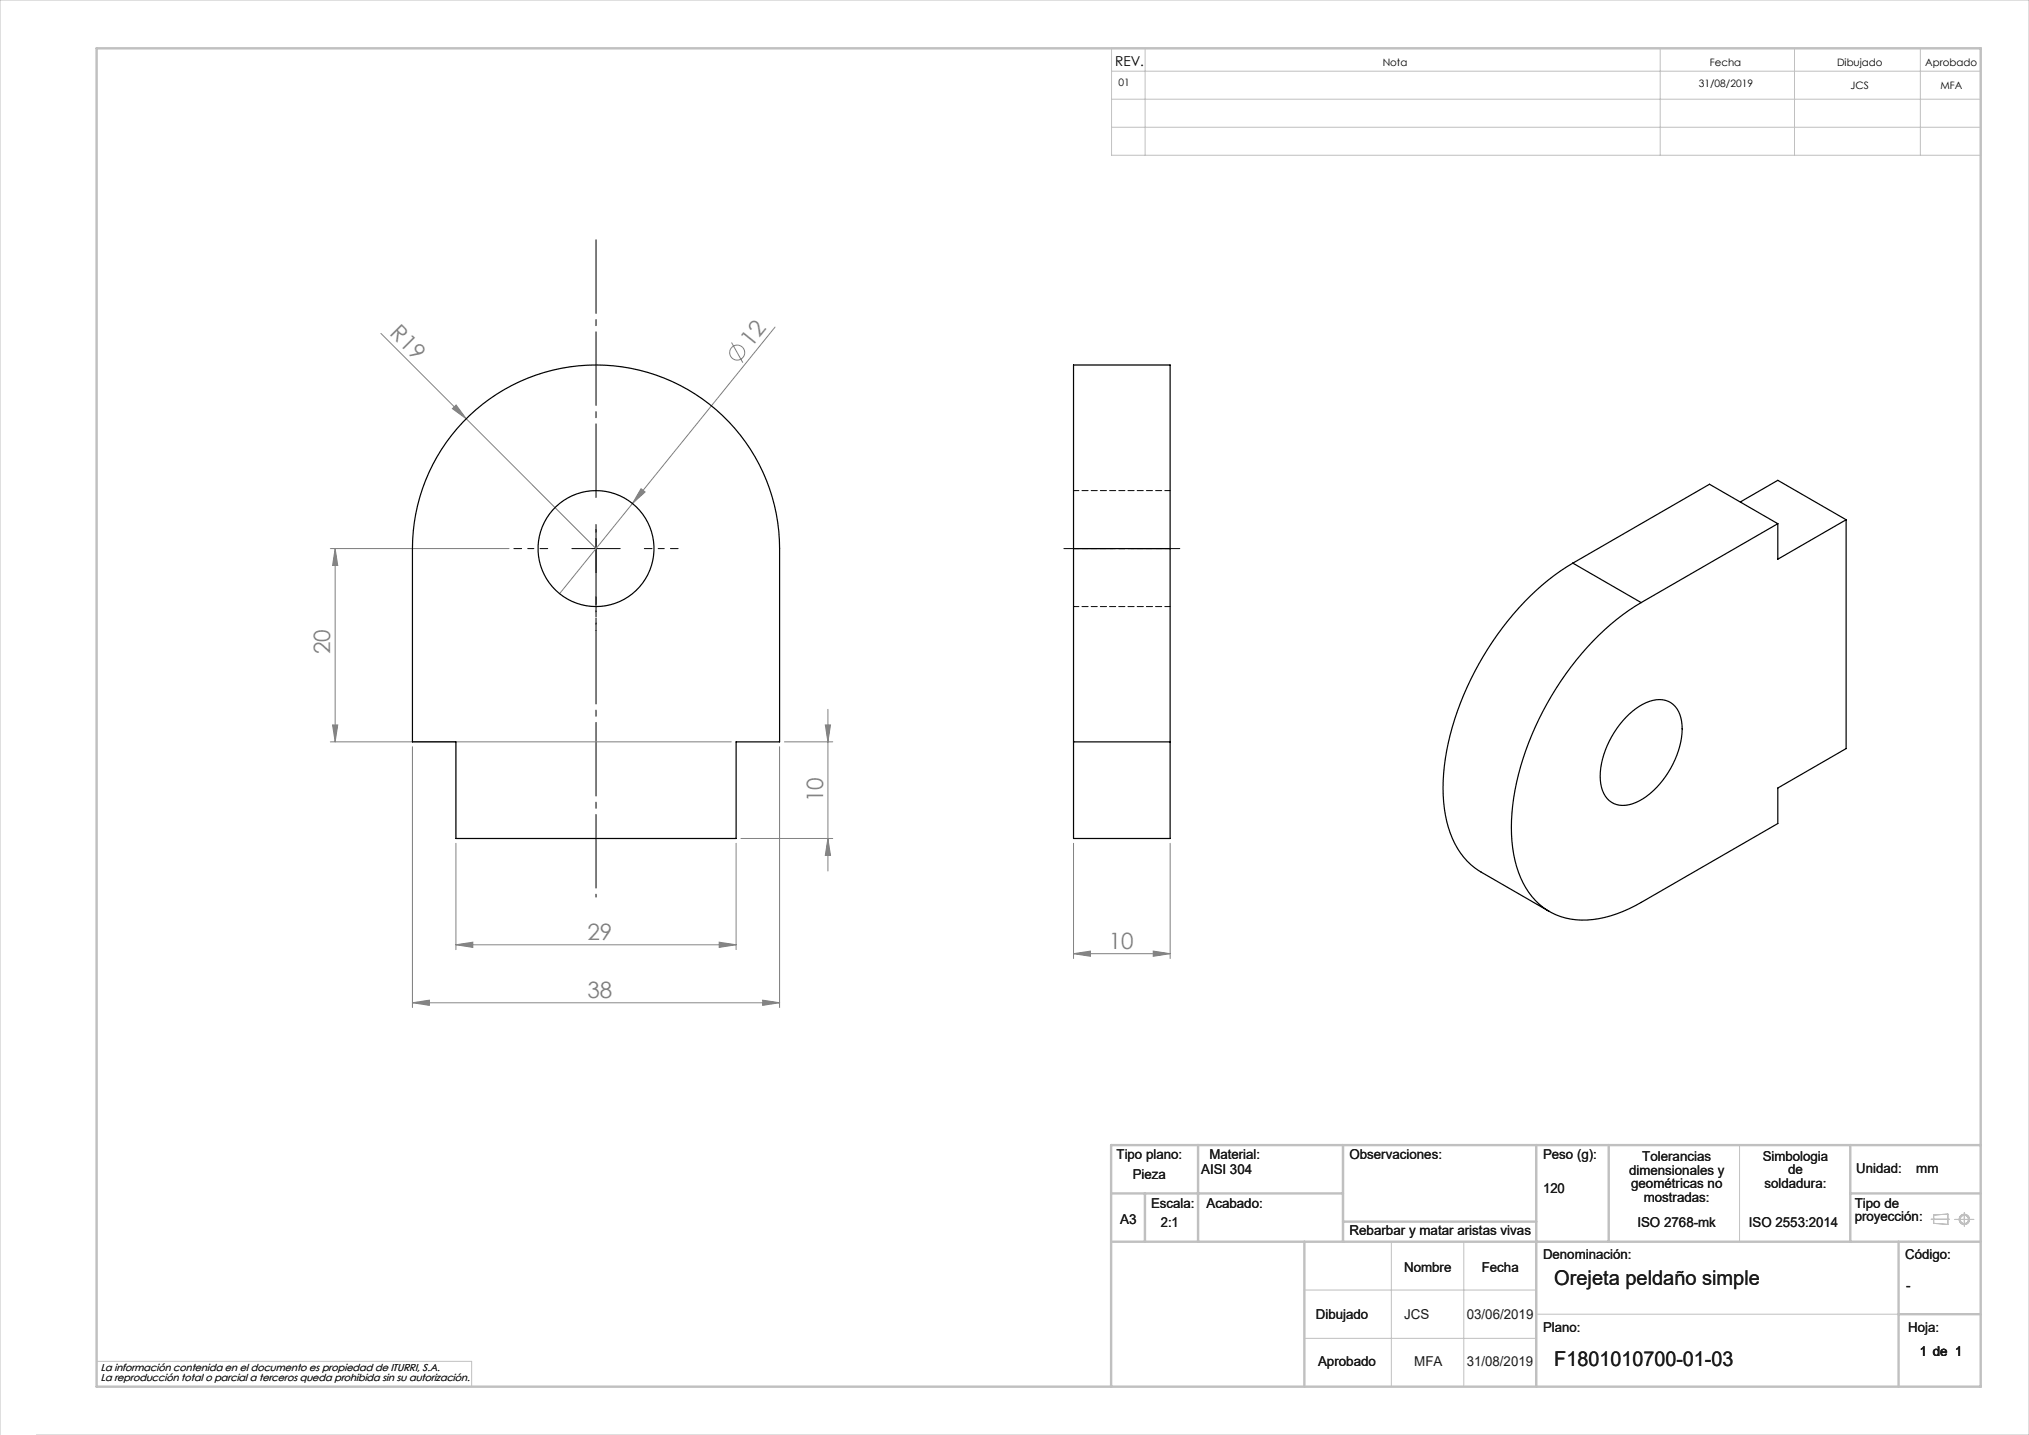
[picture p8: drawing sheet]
<svg xmlns="http://www.w3.org/2000/svg" width="420mm" height="297mm" viewBox="0 0 420 297" stroke-linecap="round" stroke-linejoin="round" font-family="sans-serif">
<g fill="none" stroke="#c0c0c0" stroke-width=".21">
<path d="M230.1 10h179.9v22.1h-179.9zM230.1 14.7h179.9M237 10v22.1M343.7 10v22.1M371.5 10v22.1M397.5 10v22.1M230.1 20.5h179.9M230.1 26.3h179.9M360.1 237v20M288 257v30M303 257v30M399.7 252.3h3.8"/>
<path d="M400.3 251.5l2.9-.2v2.1l-2.9-.2zM404.6 252.4h4M406.6 251v2.8M270 267h48M270 277h48M318 272h75M7.5 297h412.5v-297h-420v297M20 281.8h77.6v5.2"/>
<circle cx="406.6" cy="252.4" r="1.07"/>
<circle cx="406.6" cy="252.4" r=".86"/>
</g>
<g fill="none" stroke="#c0c0c0" stroke-width=".5">
<path d="M20 10h390v277h-390zM248 237v20M278 237v20M318 237v50M333 237v20M383 237v20M410 237h-180v50M230 257h180M230 247h48M237 247v10M270 257v30M278 252.8h40"/>
<path d="M383 247h27M393 257v30M393 272h17"/>
</g>
<g fill="none" stroke="#808080" stroke-width=".21">
<path d="M78.8 69l17.7 17.7M151.4 70.9l2.4 4.2M160.4 67.7l-29.5 36.5M93.6 84.6l.8-.8 2.1 2.9zM96.5 86.7l26.9 26.8M68.4 113.5h37M69.4 113.5l.5 3.5h-1.1zM69.4 113.5v40M130.9 104.2l-15.1 18.7M132.7 101.1l.8 .7-2.6 2.4zM68.4 153.5h83M68.8 150h1.1l-.5 3.5z"/>
<path d="M85.4 154.5v54M161.4 154.5v54M162.4 153.5h10M170.8 150h1.1l-.5 3.5zM171.4 146.8v33.5M94.4 174.5v22M152.4 174.5v22M153.4 173.5h19M171.4 173.5l.5 3.5h-1.1zM222.2 174.5v23.9M242.2 174.5v23.9M94.4 195.5l3.5-.5v1.1z"/>
<path d="M94.4 195.5h58M148.9 195l3.5 .5-3.5 .6zM222.2 197.4l3.5-.6v1.1zM222.2 197.4h20M238.7 196.8l3.5 .6-3.5 .5zM85.4 207.5l3.5-.5v1.1zM85.4 207.5h76M157.9 207l3.5 .5-3.5 .6z"/>
<circle cx="152.6" cy="73" r="1.56"/>
</g>
<path d="M123.4 185.7v-76.2" fill="none" stroke="#000" stroke-width=".21" stroke-dasharray="15.2 1.3 1.3 1.3" stroke-dashoffset="-1.9"/>
<path d="M113.4 113.5h-7M133.4 113.5h7M123.4 123.5v7" fill="none" stroke="#000" stroke-width=".21" stroke-dasharray="15.2 1.3 1.3 1.3" stroke-dashoffset="13.6"/>
<path d="M123.4 103.5v-54.4" fill="none" stroke="#000" stroke-width=".21" stroke-dasharray="15.2 1.3 1.3 1.3" stroke-dashoffset="-.6"/>
<path d="M244.2 113.5h-24" fill="none" stroke="#000" stroke-width=".21" stroke-dasharray="15.2 1.3 1.3 1.3" stroke-dashoffset="5.1"/>
<path d="M118.4 113.5h10M123.4 108.5v10" fill="none" stroke="#000" stroke-width=".21"/>
<g fill="#808080">
<path d="M93.6 84.6l.8-.8 2.1 2.9z"/>
<path d="M132.7 101.1l.8 .7-2.6 2.4z"/>
<path d="M222.2 197.4l3.5-.6v1.1zM238.7 196.8l3.5 .6-3.5 .5z"/>
<path d="M170.8 150h1.1l-.5 3.5zM171.4 173.5l.5 3.5h-1.1zM69.4 113.5l.5 3.5h-1.1zM68.8 150h1.1l-.5 3.5z"/>
<path d="M85.4 207.5l3.5-.5v1.1zM157.9 207l3.5 .5-3.5 .6z"/>
<path d="M94.4 195.5l3.5-.5v1.1zM148.9 195l3.5 .5-3.5 .6z"/>
</g>
<g fill="none" stroke="#000" stroke-width=".25">
<path d="M95.9 87.3a38 38 0 0 1 41.6-9 38 38 0 0 1 23.9 35.2v40h-9v20h-58v-20h-9v-40a38 38 0 0 1 10.5-26.2zM222.2 113.5v-38h20v38M222.2 113.5v60h20v-60M222.2 113.5h20M325.6 116.6a56.6 56.6 0 0 0-21.1 24 50.1 50.1 0 0 0-5.7 25.4 19.2 19.2 0 0 0 5.7 13l2.1 1.5 14.1 8.2M325.6 116.6l14.1 8.1M360.2 103.9l7.8-4.5 14.1 8.2M368 108.4l-28.3 16.3M368 108.4l-14.1-8.2-28.3 16.4M382.1 107.6v47.3l-14.1 8.2v7.3l-28.3 16.4a22.4 22.4 0 0 1-14.5 3.4 13.9 13.9 0 0 1-10.9-9.6 35.3 35.3 0 0 1 0-20.3 62.1 62.1 0 0 1 21.6-33.1l3.8-2.5M382.1 107.6l-14.1 8.1v-7.3M222.2 153.5h20"/>
<path d="M336.6 148.5a9.9 9.9 0 0 1 7.6-3.7 4.7 4.7 0 0 1 3.9 4.5 17.4 17.4 0 0 1-4.6 13 11.2 11.2 0 0 1-7.6 4.4 4.6 4.6 0 0 1-4.5-4.5 17.4 17.4 0 0 1 4.5-13z"/>
<circle cx="123.4" cy="113.5" r="12"/>
</g>
<path d="M242.2 113.5h-20M242.2 101.5h-20M222.2 125.5h20" fill="none" stroke="#000" stroke-width=".21" stroke-dasharray="1.3 .6" stroke-dashoffset=".2"/>
<g font-size="4.7" fill="#808080">
<text x="80.5" y="69.2" transform="rotate(45 80.5 69.2)">R19</text>
<text x="155.5" y="72.1" transform="rotate(-51 155.5 72.1)">12</text>
<text x="68.4" y="135.4" transform="rotate(-90 68.4 135.4)">20</text>
<text x="170.4" y="166.1" transform="rotate(-90 170.4 166.1)">10</text>
<text x="121.6" y="194.5">29</text>
<text x="229.5" y="196.4">10</text>
<text x="121.6" y="206.5">38</text>
</g>
<g font-size="4.2" fill="#191924">
<text x="321.7" y="265.9">Orejeta peldaño simple</text>
<text x="321.7" y="282.8">F1801010700-01-03</text>
</g>
<text font-size="2.8" x="230.8" y="13.6">REV.</text>
<g font-size="2.8" fill="#191924">
<text x="231.1" y="239.9">Tipo plano:</text>
<text x="250.3" y="239.9">Material:</text>
<text x="279.3" y="239.9">Observaciones:</text>
<text x="319.4" y="239.9">Peso (g):</text>
<text x="234.5" y="244.1">Pieza</text>
<text x="248.6" y="243">AISI 304</text>
<text x="337.2" y="243.1">dimensionales y</text>
<text x="337.6" y="246">geométricas no</text>
<text x="339.9" y="240.3">Tolerancias</text>
<text x="364.9" y="240.2">Simbologia</text>
<text x="365.3" y="245.9">soldadura:</text>
<text x="370.1" y="243">de</text>
<text x="384.2" y="242.7">Unidad:</text>
<text x="396.7" y="242.7">mm</text>
<text x="238.3" y="250">Escala:</text>
<text x="249.7" y="250">Acabado:</text>
<text x="319.4" y="246.9">120</text>
<text x="340.2" y="248.8">mostradas:</text>
<text x="383.9" y="250">Tipo de</text>
<text x="231.9" y="253.4">A3</text>
<text x="240.3" y="254">2:1</text>
<text x="279.3" y="255.7">Rebarbar y matar aristas vivas</text>
<text x="338.9" y="254">ISO 2768-mk</text>
<text x="362" y="254">ISO 2553:2014</text>
<text x="383.9" y="252.8">proyección:</text>
<text x="290.6" y="263.3">Nombre</text>
<text x="306.7" y="263.3">Fecha</text>
<text x="319.4" y="260.6">Denominación:</text>
<text x="394.4" y="260.6">Código:</text>
<text x="394.6" y="266.9">-</text>
<text x="272.4" y="273">Dibujado</text>
<text x="290.6" y="273">JCS</text>
<text x="303.6" y="273">03/06/2019</text>
<text x="319.4" y="275.8">Plano:</text>
<text x="395" y="275.8">Hoja:</text>
<text x="397.4" y="280.6">1 de 1</text>
<text x="272.8" y="282.8">Aprobado</text>
<text x="292.7" y="282.8">MFA</text>
<text x="303.6" y="282.8">31/08/2019</text>
</g>
<g font-size="2.1">
<text x="231.5" y="17.8">01</text>
<text x="286.2" y="13.6">Nota</text>
<text x="353.9" y="13.6">Fecha</text>
<text x="380.3" y="13.6">Dibujado</text>
<text x="398.5" y="13.6">Aprobado</text>
<text x="351.7" y="18">31/08/2019</text>
<text x="383.1" y="18.3">JCS</text>
<text x="401.7" y="18.3">MFA</text>
</g>
<g font-size="2.1" fill="#191924">
<text x="20.8" y="283.7">La información contenida en el documento es propiedad de ITURRI, S.A.</text>
<text x="20.8" y="285.7">La reproducción total o parcial a terceros queda prohibida sin su autorización.</text>
</g>
</svg>
